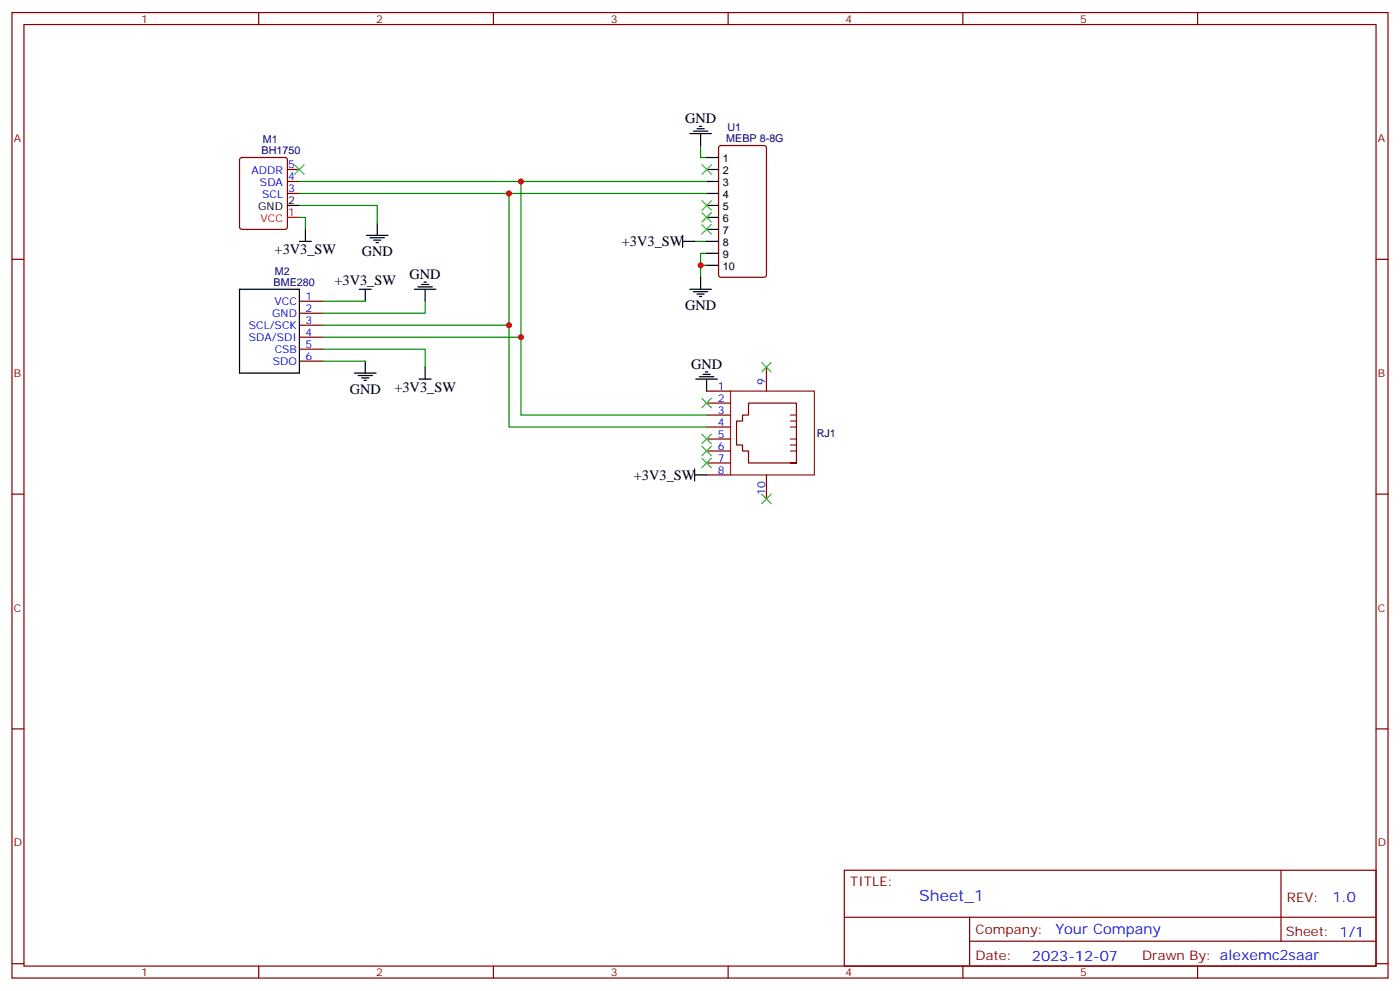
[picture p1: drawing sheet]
<svg xmlns="http://www.w3.org/2000/svg" width="412mm" height="292mm" viewBox="0 0 412 292" stroke-linecap="round" stroke-linejoin="round" font-family="sans-serif">
<g fill="none" stroke="#870000" stroke-width=".35">
<path d="M3.5 3.7h405.4v284.3h-405.4zM7.1 7.2h398.2v277.3h-398.2zM76.2 3.7v3.5M145.3 3.7v3.5M214.5 3.7v3.5M283.6 3.7v3.5M352.8 3.7v3.5M70.8 46.6l.5-.2h12.7l.6 .4 .1 20.1-.5 .6-12.9 .1-.7-.5v-20zM84.7 57h3.5M84.7 53.4h3.5M84.7 49.9h3.5M211.9 43.1l.5-.2h12.7l.6 .4 .1 37.7-.5 .6-12.9 .1-.7-.5v-37.6z"/>
<path d="M3.5 76.4h3.6M405.3 76.4h3.6M88.2 88.7h7M88.2 92.3h7M88.2 95.8h7M88.2 99.3h7M88.2 102.8h7M88.2 106.4h7M208.1 115.2h7.1M208.1 118.7h7.1M225.8 108.1v7.1M208.1 139.9h7.1"/>
<path d="M208.1 136.3h7.1M208.1 122.2h7.1M208.1 125.8h7.1M208.1 129.3h7.1M208.1 132.8h7.1M225.8 139.9v7M232.8 136.3h1.8h-14.1v-3.5h-1.8v-1.7h-1.7v-7.1h1.7v-1.8h1.8v-3.5h14.1v17.6M3.5 145.5h3.6M405.3 145.5h3.6M3.5 214.7h3.6M405.3 214.7h3.6M248.7 256.3h156.6v28.2h-156.6z"/>
<path d="M377.3 256.3v20.9M248.7 270.1h156.5M285.6 277.2h119.6M285.6 270.1v14.2M3.5 283.8h3.6M76.2 284.5v3.5M145.3 284.5v3.5M214.5 284.5v3.5M283.6 284.5v3.5M352.8 284.5v3.5M405.3 283.8h3.6"/>
</g>
<g fill="none" stroke="#000" stroke-width=".35">
<path d="M203.2 39.3h6.3M204.3 38.6h4.2M205.3 37.9h2.1M206 37.2h.7M206.4 39.3v3.6M208.1 46.4h3.6M208.1 49.9h3.6M208.1 53.4h3.6M208.1 57h3.6M84.7 60.5h3.5M88.2 71.1h3.5M90 67.6v3.5"/>
<path d="M107.9 69.3h6.4M109 70h4.2M110.1 70.7h2.1M110.8 71.4h.7M111.1 65.8v3.5M201.1 71.1h3.5M201.1 69.3v3.5M208.1 60.5h3.6M208.1 64h3.6M208.1 67.6h3.6M208.1 71.1h3.6M208.1 74.6h3.6"/>
<path d="M208.1 78.1h3.6M70.6 85.2h17.6v24.7h-17.6zM105.8 85.2h3.6M107.6 85.2v3.5M122.1 85.2h6.3M123.1 84.5h4.3M124.2 83.8h2.1M124.9 83.1h.7M125.2 85.2v3.5M203.2 85.2h6.3M204.3 85.9h4.2M205.3 86.6h2.1"/>
<path d="M206 87.3h.7M206.4 81.7v3.5M104.4 109.9h6.4M105.5 110.6h4.2M106.5 111.3h2.2M107.2 112h.7M107.6 106.4v3.5M123.5 111.7h3.5M125.2 108.1v3.6M205 111.7h6.3M206 110.9h4.3M207.1 110.2h2.1"/>
<path d="M207.8 109.5h.7M208.1 111.7v3.5M204.6 139.9h3.5M204.6 138.1v3.5"/>
</g>
<path d="M84.7 64h3.5" fill="none" stroke="#f00" stroke-width=".35"/>
<g fill="none" stroke="#008700" stroke-width=".35">
<path d="M88.2 53.4h119.9M88.2 57h119.9M149.9 57v38.8h-54.7M153.5 53.4v45.9h-58.3M206.4 42.9v3.5h1.7M88.2 64h1.8v3.6M88.2 60.5h22.9v5.3M204.6 71.1h3.5M206.4 78.1h1.7M208.1 74.6h-1.7v7.1M95.2 88.7h12.4M125.2 88.7v3.6h-30"/>
<path d="M149.9 95.8v30h58.2M153.5 99.3v22.9h54.6M95.2 102.8h30v5.3M95.2 106.4h12.4"/>
</g>
<g fill="none" stroke="#3c3" stroke-width=".35">
<path d="M86.8 48.5l2.8 2.8M89.6 48.5l-2.8 2.8M206.7 48.5l2.8 2.8M206.7 59.1l2.8 2.8M209.5 48.5l-2.8 2.8M209.5 59.1l-2.8 2.8M206.7 62.6l2.8 2.8M206.7 66.1l2.8 2.9M209.5 62.6l-2.8 2.8M209.5 66.1l-2.8 2.9M206.7 117.3l2.8 2.8M209.5 117.3l-2.8 2.8"/>
<path d="M224.4 106.7l2.8 2.8M227.2 106.7l-2.8 2.8M206.7 134.9l2.8 2.9M206.7 131.4l2.8 2.8M206.7 127.9l2.8 2.8M209.5 134.9l-2.8 2.9M209.5 131.4l-2.8 2.8M209.5 127.9l-2.8 2.8M224.4 145.5l2.8 2.8M227.2 145.5l-2.8 2.8"/>
</g>
<path d="M215.2 115.2h24.7v24.7h-24.7zM232.8 132.8h1.8M232.8 131.1h1.8M232.8 129.3h1.8M232.8 125.8h1.8M232.8 124h1.8M232.8 122.2h1.8" fill="none" stroke="#8c2424" stroke-width=".35"/>
<g fill="#c00">
<circle cx="149.9" cy="57" r=".88"/>
<circle cx="153.5" cy="53.4" r=".88"/>
<circle cx="206.4" cy="78.1" r=".88"/>
<circle cx="153.5" cy="99.3" r=".88"/>
<circle cx="149.9" cy="95.8" r=".88"/>
</g>
<text font-size="4.6" fill="#00f" x="270.8" y="265.3">Sheet_1</text>
<g font-size="4.2">
<text x="201.8" y="36.3">GND</text>
<text x="80.9" y="74.9">+3V3_SW</text>
<text x="106.5" y="75.4">GND</text>
<text x="183.2" y="72.5">+3V3_SW</text>
<text x="120.6" y="82.1">GND</text>
<text x="98.5" y="84">+3V3_SW</text>
<text x="201.8" y="91.3">GND</text>
<text x="203.6" y="108.6">GND</text>
<text x="103" y="116">GND</text>
<text x="116.2" y="115.5">+3V3_SW</text>
<text x="186.7" y="141.3">+3V3_SW</text>
</g>
<g font-size="4.2" fill="#00f">
<text x="392.5" y="265.6">1.0</text>
<text x="310.9" y="275.1">Your Company</text>
<text x="304" y="282.9">2023-12-07</text>
</g>
<g font-size="3.9" fill="#800">
<text x="250.5" y="260.9">TITLE:</text>
<text x="379.1" y="265.6">REV:</text>
<text x="287.4" y="275.1">Company:</text>
<text x="378.7" y="275.7">Sheet: 1/1</text>
<text x="287.4" y="282.8">Date:</text>
<text x="336.4" y="282.8">Drawn By: alexemc2saar</text>
</g>
<g font-size="3.2" fill="#800">
<text x="41.6" y="6.7">1</text>
<text x="110.8" y="6.7">2</text>
<text x="179.9" y="6.7">3</text>
<text x="249.1" y="6.7">4</text>
<text x="318.2" y="6.7">5</text>
<text x="4.1" y="41.8">A</text>
<text x="405.9" y="41.8">A</text>
<text x="4.1" y="110.9">B</text>
<text x="405.9" y="110.9">B</text>
<text x="4.1" y="180.1">C</text>
<text x="405.9" y="180.1">C</text>
<text x="4.1" y="249.2">D</text>
<text x="405.9" y="249.2">D</text>
<text x="41.6" y="287.5">1</text>
<text x="110.8" y="287.5">2</text>
<text x="179.9" y="287.5">3</text>
<text x="249.1" y="287.5">4</text>
<text x="318.2" y="287.5">5</text>
</g>
<g font-size="3.2" fill="#000080">
<text x="213.9" y="41.8">MEBP 8-8G</text>
<text x="214.3" y="38.6">U1</text>
<text x="77" y="45.3">BH1750</text>
<text x="77.4" y="42.1">M1</text>
<text x="80.9" y="81">M2</text>
<text x="80.6" y="84.1">BME280</text>
<text x="240.6" y="128.8">RJ1</text>
</g>
<g font-size="3.2">
<text x="213" y="47.8">1</text>
<text x="213" y="51.3">2</text>
<text x="213" y="54.9">3</text>
<text x="213" y="58.4">4</text>
<text x="76.1" y="61.9">GND</text>
<text x="84.8" y="60.1">2</text>
<text x="213" y="61.9">5</text>
<text x="213" y="65.4">6</text>
<text x="213" y="69">7</text>
<text x="213" y="72.5">8</text>
<text x="213" y="76">9</text>
<text x="213" y="79.6">10</text>
</g>
<g font-size="3.2" fill="#00f">
<text x="74.1" y="51.3">ADDR</text>
<text x="84.8" y="53.1">4</text>
<text x="84.8" y="49.6">5</text>
<text x="76.6" y="54.9">SDA</text>
<text x="77.2" y="58.4">SCL</text>
<text x="84.8" y="56.6">3</text>
<text x="80.9" y="89.8">VCC</text>
<text x="90" y="88.4">1</text>
<text x="80.2" y="93.3">GND</text>
<text x="90" y="91.9">2</text>
<text x="90" y="95.4">3</text>
<text x="73.3" y="96.8">SCL/SCK</text>
<text x="73.3" y="100.4">SDA/SDI</text>
<text x="90" y="99">4</text>
<text x="80.4" y="107.4">SDO</text>
<text x="80.9" y="103.9">CSB</text>
<text x="90" y="102.5">5</text>
<text x="90" y="106">6</text>
<text x="225.4" y="113.4" transform="rotate(-90 225.4 113.4)">9</text>
<text x="211.4" y="114.8">1</text>
<text x="211.4" y="118.4">2</text>
<text x="211.4" y="121.9">3</text>
<text x="211.4" y="125.4">4</text>
<text x="211.4" y="128.9">5</text>
<text x="211.4" y="136">7</text>
<text x="211.4" y="132.5">6</text>
<text x="211.4" y="139.5">8</text>
<text x="225.4" y="145.7" transform="rotate(-90 225.4 145.7)">10</text>
</g>
<g font-size="3.2" fill="#f00">
<text x="76.8" y="65.4">VCC</text>
<text x="84.8" y="63.7">1</text>
</g>
</svg>
